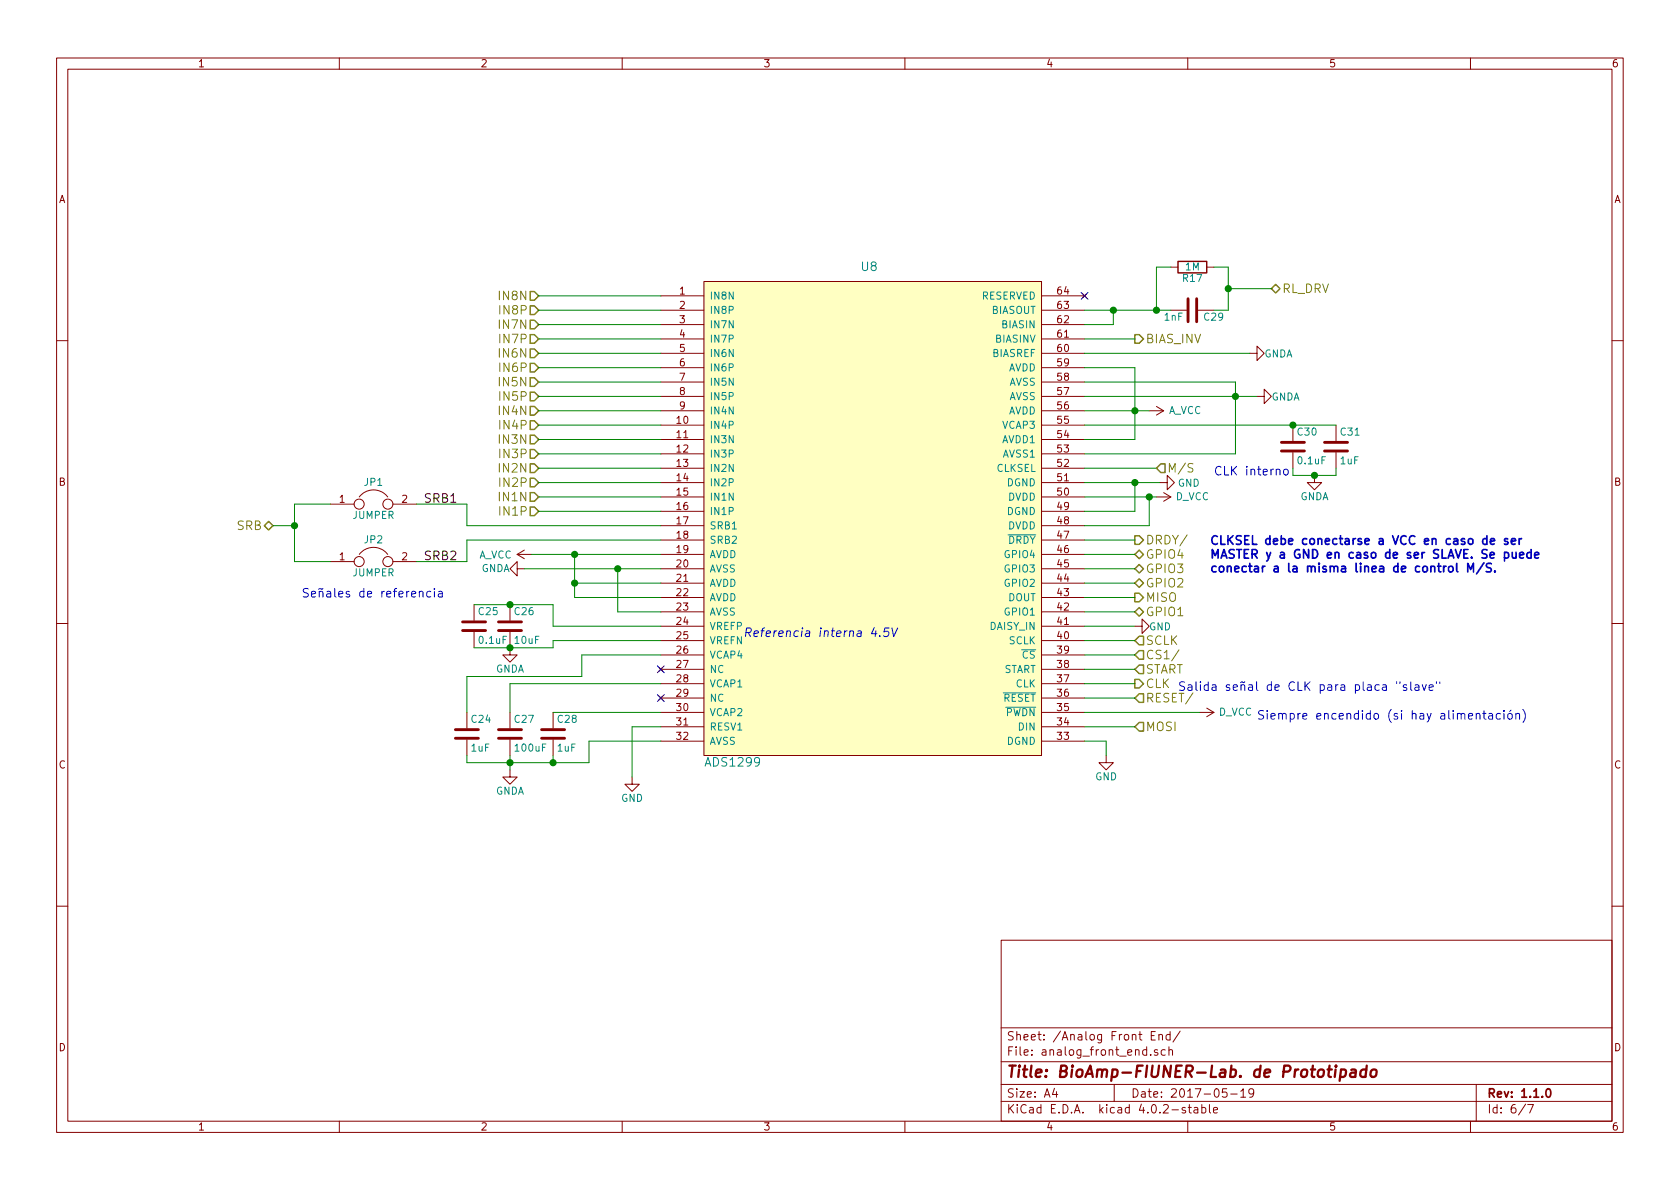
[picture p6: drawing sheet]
EESchema Schematic File Version 2
LIBS:BioAmp_v1.1.0
LIBS:power
LIBS:BioAmp_v1.1.0-cache
EELAYER 25 0
EELAYER END
$Descr A4 11693 8268
encoding utf-8
Sheet 6 7
Title "BioAmp-FIUNER-Lab. de Prototipado"
Date "2017-05-19"
Rev "1.1.0"
Comp ""
Comment1 ""
Comment2 ""
Comment3 ""
Comment4 ""
$EndDescr
$Comp
L ADS1299 U8
U 1 1
P 6050 3550
F 0 "U8" H 6050 5250 60  0000 C CNN
F 1 "ADS1299" H 5100 1800 60  0000 C CNN
F 2 "bioamp:LQFP-64_10x10mm_Pitch0.5mm" H 6050 4300 60  0001 C CNN
F 3 "" H 6050 4300 60  0000 C CNN
	1    6050 3550
	1    0    0    -1  
$EndComp
Text HLabel 3750 2050 0    60   Input ~ 0
IN8N
Text HLabel 3750 2150 0    60   Input ~ 0
IN8P
Text HLabel 3750 2250 0    60   Input ~ 0
IN7N
Text HLabel 3750 2350 0    60   Input ~ 0
IN7P
Text HLabel 3750 2450 0    60   Input ~ 0
IN6N
Text HLabel 3750 2550 0    60   Input ~ 0
IN6P
Text HLabel 3750 2650 0    60   Input ~ 0
IN5N
Text HLabel 3750 2750 0    60   Input ~ 0
IN5P
Text HLabel 3750 2850 0    60   Input ~ 0
IN4N
Text HLabel 3750 2950 0    60   Input ~ 0
IN4P
Text HLabel 3750 3050 0    60   Input ~ 0
IN3N
Text HLabel 3750 3150 0    60   Input ~ 0
IN3P
Text HLabel 3750 3250 0    60   Input ~ 0
IN2N
Text HLabel 3750 3350 0    60   Input ~ 0
IN2P
Text HLabel 3750 3450 0    60   Input ~ 0
IN1N
Text HLabel 3750 3550 0    60   Input ~ 0
IN1P
Text HLabel 7900 5050 2    60   Input ~ 0
MOSI
Text HLabel 7900 4850 2    60   Input ~ 0
RESET/
Text HLabel 7900 4750 2    60   Output ~ 0
CLK
Text HLabel 7900 4650 2    60   Input ~ 0
START
Text HLabel 7900 4550 2    60   Input ~ 0
CS1/
Text HLabel 7900 4450 2    60   Input ~ 0
SCLK
Text HLabel 7900 4250 2    60   BiDi ~ 0
GPIO1
Text HLabel 7900 4050 2    60   BiDi ~ 0
GPIO2
Text HLabel 7900 3950 2    60   BiDi ~ 0
GPIO3
Text HLabel 7900 3850 2    60   BiDi ~ 0
GPIO4
Text HLabel 7900 3750 2    60   Output ~ 0
DRDY/
Text HLabel 7900 4150 2    60   Output ~ 0
MISO
Text HLabel 7900 2350 2    60   Output ~ 0
BIAS_INV
$Comp
L C C25
U 1 1
P 3300 4350
F 0 "C25" H 3325 4450 50  0000 L CNN
F 1 "0.1uF" H 3325 4250 50  0000 L CNN
F 2 "bioamp:C_0603" H 3338 4200 50  0001 C CNN
F 3 "" H 3300 4350 50  0000 C CNN
	1    3300 4350
	1    0    0    -1  
$EndComp
$Comp
L C C26
U 1 1
P 3550 4350
F 0 "C26" H 3575 4450 50  0000 L CNN
F 1 "10uF" H 3575 4250 50  0000 L CNN
F 2 "bioamp:C_0603" H 3588 4200 50  0001 C CNN
F 3 "" H 3550 4350 50  0000 C CNN
	1    3550 4350
	1    0    0    -1  
$EndComp
$Comp
L C C24
U 1 1
P 3250 5100
F 0 "C24" H 3275 5200 50  0000 L CNN
F 1 "1uF" H 3275 5000 50  0000 L CNN
F 2 "bioamp:C_0603" H 3288 4950 50  0001 C CNN
F 3 "" H 3250 5100 50  0000 C CNN
	1    3250 5100
	1    0    0    -1  
$EndComp
$Comp
L C C27
U 1 1
P 3550 5100
F 0 "C27" H 3575 5200 50  0000 L CNN
F 1 "100uF" H 3575 5000 50  0000 L CNN
F 2 "bioamp:C_1206" H 3588 4950 50  0001 C CNN
F 3 "" H 3550 5100 50  0000 C CNN
	1    3550 5100
	1    0    0    -1  
$EndComp
$Comp
L C C28
U 1 1
P 3850 5100
F 0 "C28" H 3875 5200 50  0000 L CNN
F 1 "1uF" H 3875 5000 50  0000 L CNN
F 2 "bioamp:C_0603" H 3888 4950 50  0001 C CNN
F 3 "" H 3850 5100 50  0000 C CNN
	1    3850 5100
	1    0    0    -1  
$EndComp
$Comp
L GNDA #PWR101
U 1 1
P 3550 5350
F 0 "#PWR101" H 3550 5100 50  0001 C CNN
F 1 "GNDA" H 3550 5200 50  0000 C CNN
F 2 "" H 3550 5350 50  0000 C CNN
F 3 "" H 3550 5350 50  0000 C CNN
	1    3550 5350
	1    0    0    -1  
$EndComp
$Comp
L GND #PWR104
U 1 1
P 4400 5400
F 0 "#PWR104" H 4400 5150 50  0001 C CNN
F 1 "GND" H 4400 5250 50  0000 C CNN
F 2 "" H 4400 5400 50  0000 C CNN
F 3 "" H 4400 5400 50  0000 C CNN
	1    4400 5400
	1    0    0    -1  
$EndComp
$Comp
L GNDA #PWR100
U 1 1
P 3550 4500
F 0 "#PWR100" H 3550 4250 50  0001 C CNN
F 1 "GNDA" H 3550 4350 50  0000 C CNN
F 2 "" H 3550 4500 50  0000 C CNN
F 3 "" H 3550 4500 50  0000 C CNN
	1    3550 4500
	1    0    0    -1  
$EndComp
$Comp
L R R17
U 1 1
P 8300 1850
F 0 "R17" V 8380 1850 50  0000 C CNN
F 1 "1M" V 8300 1850 50  0000 C CNN
F 2 "bioamp:R_0603" V 8230 1850 50  0001 C CNN
F 3 "" H 8300 1850 50  0000 C CNN
	1    8300 1850
	0    1    1    0   
$EndComp
$Comp
L C C29
U 1 1
P 8300 2150
F 0 "C29" V 8350 2225 50  0000 L CNN
F 1 "1nF" V 8350 1950 50  0000 L CNN
F 2 "bioamp:C_0603" H 8338 2000 50  0001 C CNN
F 3 "" H 8300 2150 50  0000 C CNN
	1    8300 2150
	0    1    1    0   
$EndComp
Text HLabel 8850 2000 2    60   BiDi ~ 0
RL_DRV
$Comp
L GNDA #PWR111
U 1 1
P 8700 2450
F 0 "#PWR111" H 8700 2200 50  0001 C CNN
F 1 "GNDA" V 8700 2250 50  0000 C CNN
F 2 "" H 8700 2450 50  0000 C CNN
F 3 "" H 8700 2450 50  0000 C CNN
	1    8700 2450
	0    -1   -1   0   
$EndComp
$Comp
L GNDA #PWR112
U 1 1
P 8750 2750
F 0 "#PWR112" H 8750 2500 50  0001 C CNN
F 1 "GNDA" V 8750 2550 50  0000 C CNN
F 2 "" H 8750 2750 50  0000 C CNN
F 3 "" H 8750 2750 50  0000 C CNN
	1    8750 2750
	0    -1   -1   0   
$EndComp
$Comp
L A_VCC #PWR107
U 1 1
P 8000 2850
F 0 "#PWR107" H 8000 2700 50  0001 C CNN
F 1 "A_VCC" V 8000 3100 50  0000 C CNN
F 2 "" H 8000 2850 50  0000 C CNN
F 3 "" H 8000 2850 50  0000 C CNN
	1    8000 2850
	0    1    1    0   
$EndComp
$Comp
L C C30
U 1 1
P 9000 3100
F 0 "C30" H 9025 3200 50  0000 L CNN
F 1 "0.1uF" H 9025 3000 50  0000 L CNN
F 2 "bioamp:C_0603" H 9038 2950 50  0001 C CNN
F 3 "" H 9000 3100 50  0000 C CNN
	1    9000 3100
	1    0    0    -1  
$EndComp
$Comp
L C C31
U 1 1
P 9300 3100
F 0 "C31" H 9325 3200 50  0000 L CNN
F 1 "1uF" H 9325 3000 50  0000 L CNN
F 2 "bioamp:C_0603" H 9338 2950 50  0001 C CNN
F 3 "" H 9300 3100 50  0000 C CNN
	1    9300 3100
	1    0    0    -1  
$EndComp
$Comp
L GNDA #PWR113
U 1 1
P 9150 3300
F 0 "#PWR113" H 9150 3050 50  0001 C CNN
F 1 "GNDA" H 9150 3150 50  0000 C CNN
F 2 "" H 9150 3300 50  0000 C CNN
F 3 "" H 9150 3300 50  0000 C CNN
	1    9150 3300
	1    0    0    -1  
$EndComp
Text Notes 8450 3300 0    60   ~ 0
CLK interno\n
$Comp
L D_VCC #PWR108
U 1 1
P 8050 3450
F 0 "#PWR108" H 8050 3300 50  0001 C CNN
F 1 "D_VCC" V 8050 3700 50  0000 C CNN
F 2 "" H 8050 3450 50  0000 C CNN
F 3 "" H 8050 3450 50  0000 C CNN
	1    8050 3450
	0    1    1    0   
$EndComp
Text Notes 8200 4800 0    60   ~ 0
Salida señal de CLK para placa "slave"
$Comp
L A_VCC #PWR103
U 1 1
P 3700 3850
F 0 "#PWR103" H 3700 3700 50  0001 C CNN
F 1 "A_VCC" V 3700 4100 50  0000 C CNN
F 2 "" H 3700 3850 50  0000 C CNN
F 3 "" H 3700 3850 50  0000 C CNN
	1    3700 3850
	0    -1   -1   0   
$EndComp
$Comp
L GNDA #PWR102
U 1 1
P 3650 3950
F 0 "#PWR102" H 3650 3700 50  0001 C CNN
F 1 "GNDA" V 3650 3750 50  0000 C CNN
F 2 "" H 3650 3950 50  0000 C CNN
F 3 "" H 3650 3950 50  0000 C CNN
	1    3650 3950
	0    1    1    0   
$EndComp
$Comp
L JUMPER JP1
U 1 1
P 2600 3500
F 0 "JP1" H 2600 3650 50  0000 C CNN
F 1 "JUMPER" H 2600 3420 50  0000 C CNN
F 2 "bioamp:R_0603" H 2600 3500 50  0001 C CNN
F 3 "" H 2600 3500 50  0000 C CNN
	1    2600 3500
	1    0    0    -1  
$EndComp
$Comp
L JUMPER JP2
U 1 1
P 2600 3900
F 0 "JP2" H 2600 4050 50  0000 C CNN
F 1 "JUMPER" H 2600 3820 50  0000 C CNN
F 2 "bioamp:R_0603" H 2600 3900 50  0001 C CNN
F 3 "" H 2600 3900 50  0000 C CNN
	1    2600 3900
	1    0    0    -1  
$EndComp
Text HLabel 1900 3650 0    60   BiDi ~ 0
SRB
Text Label 2950 3500 0    60   ~ 0
SRB1
Text Label 2950 3900 0    60   ~ 0
SRB2
Text Notes 2100 4150 0    60   ~ 0
Señales de referencia\n
$Comp
L GND #PWR105
U 1 1
P 7700 5250
F 0 "#PWR105" H 7700 5000 50  0001 C CNN
F 1 "GND" H 7700 5100 50  0000 C CNN
F 2 "" H 7700 5250 50  0000 C CNN
F 3 "" H 7700 5250 50  0000 C CNN
	1    7700 5250
	1    0    0    -1  
$EndComp
$Comp
L D_VCC #PWR110
U 1 1
P 8350 4950
F 0 "#PWR110" H 8350 4800 50  0001 C CNN
F 1 "D_VCC" V 8350 5200 50  0000 C CNN
F 2 "" H 8350 4950 50  0000 C CNN
F 3 "" H 8350 4950 50  0000 C CNN
	1    8350 4950
	0    1    1    0   
$EndComp
Text Notes 8750 5000 0    60   ~ 0
Siempre encendido (si hay alimentación)
Wire Wire Line
	4600 2050 3750 2050
Wire Wire Line
	4600 2150 3750 2150
Wire Wire Line
	3750 2250 4600 2250
Wire Wire Line
	3750 2350 4600 2350
Wire Wire Line
	4600 3250 3750 3250
Wire Wire Line
	4600 3350 3750 3350
Wire Wire Line
	3750 3450 4600 3450
Wire Wire Line
	4600 3550 3750 3550
Wire Wire Line
	7550 5050 7900 5050
Wire Wire Line
	7550 4850 7900 4850
Wire Wire Line
	7550 4750 7900 4750
Wire Wire Line
	7550 4650 7900 4650
Wire Wire Line
	7550 4550 7900 4550
Wire Wire Line
	7550 4450 7900 4450
Wire Wire Line
	7550 4150 7900 4150
Wire Wire Line
	7550 3750 7900 3750
Wire Wire Line
	7550 2350 7900 2350
Wire Wire Line
	3300 4200 3550 4200
Wire Wire Line
	3550 4200 3850 4200
Connection ~ 3550 4200
Wire Wire Line
	3300 4500 3550 4500
Wire Wire Line
	3550 4500 3850 4500
Connection ~ 3550 4500
Wire Wire Line
	3250 4950 3250 4700
Wire Wire Line
	3250 4700 4050 4700
Wire Wire Line
	4050 4700 4050 4550
Wire Wire Line
	4050 4550 4600 4550
Wire Wire Line
	3550 4950 3550 4750
Wire Wire Line
	3550 4750 4600 4750
Wire Wire Line
	3850 4950 4600 4950
Wire Wire Line
	4600 5050 4400 5050
Wire Wire Line
	4400 5050 4400 5400
Wire Wire Line
	3850 5250 3850 5300
Wire Wire Line
	3250 5300 3550 5300
Wire Wire Line
	3550 5300 3850 5300
Wire Wire Line
	3850 5300 4100 5300
Wire Wire Line
	3250 5300 3250 5250
Wire Wire Line
	3550 5250 3550 5300
Wire Wire Line
	3550 5300 3550 5350
Connection ~ 3550 5300
Wire Wire Line
	4600 4350 3850 4350
Wire Wire Line
	3850 4350 3850 4200
Wire Wire Line
	4600 4450 3850 4450
Wire Wire Line
	3850 4450 3850 4500
Wire Wire Line
	8150 2150 8050 2150
Wire Wire Line
	8050 2150 7750 2150
Wire Wire Line
	7750 2150 7550 2150
Wire Wire Line
	8150 1850 8050 1850
Wire Wire Line
	8050 1850 8050 2150
Connection ~ 8050 2150
Wire Wire Line
	8450 1850 8550 1850
Wire Wire Line
	8550 1850 8550 2000
Wire Wire Line
	8550 2000 8550 2150
Wire Wire Line
	8550 2150 8450 2150
Wire Wire Line
	7550 2250 7750 2250
Wire Wire Line
	7750 2250 7750 2150
Connection ~ 7750 2150
Wire Wire Line
	8850 2000 8550 2000
Connection ~ 8550 2000
Wire Wire Line
	7550 2450 8700 2450
Wire Wire Line
	7550 2650 8600 2650
Wire Wire Line
	8600 2650 8600 2750
Wire Wire Line
	8600 2750 8600 3150
Wire Wire Line
	8600 3150 7550 3150
Wire Wire Line
	7550 2750 8600 2750
Wire Wire Line
	8600 2750 8750 2750
Connection ~ 8600 2750
Wire Wire Line
	7550 2550 7900 2550
Wire Wire Line
	7900 2550 7900 2850
Wire Wire Line
	7900 2850 7900 3050
Wire Wire Line
	7550 2850 7900 2850
Wire Wire Line
	7900 2850 8000 2850
Wire Wire Line
	7900 3050 7550 3050
Connection ~ 7900 2850
Wire Wire Line
	7550 2950 9000 2950
Wire Wire Line
	9000 2950 9300 2950
Connection ~ 9000 2950
Wire Wire Line
	9000 3250 9000 3300
Wire Wire Line
	9000 3300 9150 3300
Wire Wire Line
	9150 3300 9300 3300
Wire Wire Line
	9300 3300 9300 3250
Connection ~ 9150 3300
Wire Wire Line
	8050 3250 7550 3250
Wire Wire Line
	7550 3350 7900 3350
Wire Wire Line
	7900 3350 8075 3350
Wire Wire Line
	7550 3550 7900 3550
Wire Wire Line
	7900 3550 7900 3350
Connection ~ 7900 3350
Wire Wire Line
	8050 3450 8000 3450
Wire Wire Line
	8000 3450 7550 3450
Wire Wire Line
	7550 3650 8000 3650
Wire Wire Line
	8000 3650 8000 3450
Connection ~ 8000 3450
Wire Wire Line
	7900 4350 7550 4350
Wire Wire Line
	4600 3850 4000 3850
Wire Wire Line
	4000 3850 3700 3850
Wire Wire Line
	4600 4050 4000 4050
Wire Wire Line
	4000 3850 4000 4050
Wire Wire Line
	4000 4050 4000 4150
Connection ~ 4000 3850
Wire Wire Line
	4000 4150 4600 4150
Connection ~ 4000 4050
Wire Wire Line
	4600 3950 4300 3950
Wire Wire Line
	4300 3950 3650 3950
Wire Wire Line
	4600 4250 4300 4250
Wire Wire Line
	4300 4250 4300 3950
Connection ~ 4300 3950
Wire Wire Line
	4600 5150 4100 5150
Wire Wire Line
	4100 5150 4100 5300
Connection ~ 3850 5300
Wire Wire Line
	4600 3650 3250 3650
Wire Wire Line
	4600 3750 3250 3750
Wire Wire Line
	3250 3750 3250 3900
Wire Wire Line
	3250 3900 2900 3900
Wire Wire Line
	3250 3650 3250 3500
Wire Wire Line
	3250 3500 2900 3500
Wire Wire Line
	2300 3500 2050 3500
Wire Wire Line
	2050 3500 2050 3650
Wire Wire Line
	2050 3650 2050 3900
Wire Wire Line
	2050 3900 2300 3900
Wire Wire Line
	1900 3650 2050 3650
Connection ~ 2050 3650
Wire Wire Line
	7550 5150 7700 5150
Wire Wire Line
	7700 5150 7700 5250
Wire Wire Line
	8350 4950 7550 4950
Text Notes 5175 4425 0    60   Italic 0
Referencia interna 4.5V\n
$Comp
L GND #PWR106
U 1 1
P 7900 4350
F 0 "#PWR106" H 7900 4100 50  0001 C CNN
F 1 "GND" V 7900 4175 50  0000 C CNN
F 2 "" H 7900 4350 50  0000 C CNN
F 3 "" H 7900 4350 50  0000 C CNN
	1    7900 4350
	0    -1   -1   0   
$EndComp
Wire Wire Line
	7900 3850 7550 3850
Wire Wire Line
	7550 3950 7900 3950
Wire Wire Line
	7900 4050 7550 4050
Wire Wire Line
	7900 4250 7550 4250
$Comp
L GND #PWR109
U 1 1
P 8075 3350
F 0 "#PWR109" H 8075 3100 50  0001 C CNN
F 1 "GND" V 8075 3150 50  0000 C CNN
F 2 "" H 8075 3350 50  0000 C CNN
F 3 "" H 8075 3350 50  0000 C CNN
	1    8075 3350
	0    -1   -1   0   
$EndComp
NoConn ~ 4600 4850
NoConn ~ 4600 4650
NoConn ~ 7550 2050
Wire Wire Line
	4600 3150 3750 3150
Wire Wire Line
	3750 3050 4600 3050
Wire Wire Line
	4600 2950 3750 2950
Wire Wire Line
	3750 2850 4600 2850
Wire Wire Line
	4600 2750 3750 2750
Wire Wire Line
	4600 2650 3750 2650
Wire Wire Line
	3750 2550 4600 2550
Wire Wire Line
	4600 2450 3750 2450
Text Notes 8425 3975 0    60   ~ 12
CLKSEL debe conectarse a VCC en caso de ser \nMASTER y a GND en caso de ser SLAVE. Se puede\nconectar a la misma linea de control M/S.
Text HLabel 8050 3250 2    60   Input ~ 0
M/S
$EndSCHEMATC
